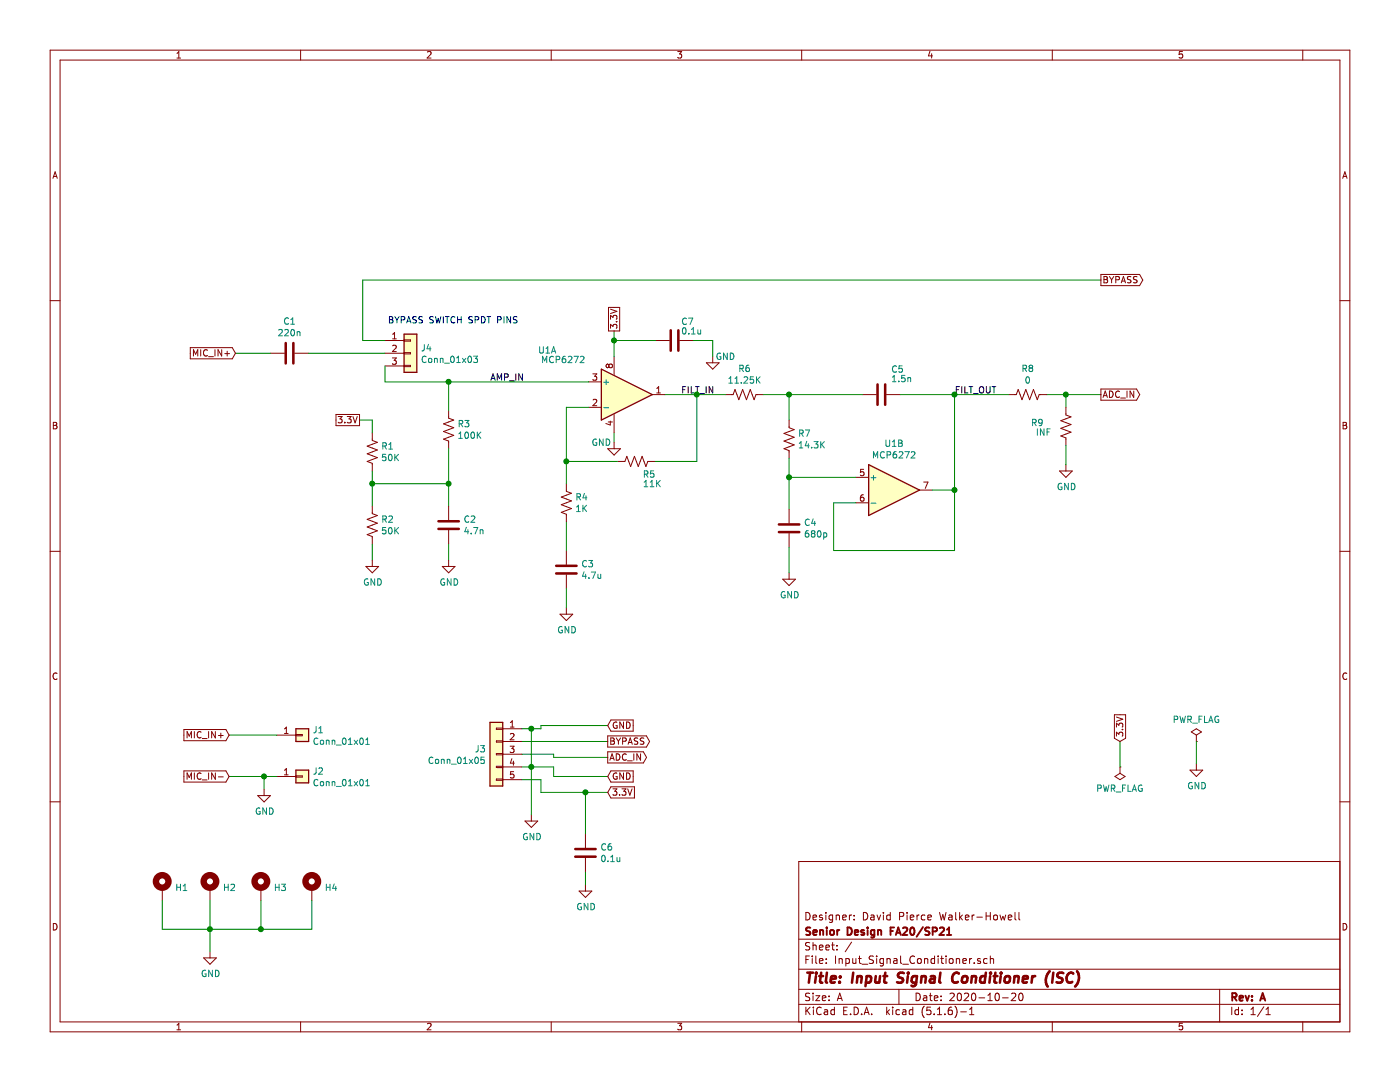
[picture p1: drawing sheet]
EESchema Schematic File Version 4
EELAYER 30 0
EELAYER END
$Descr A 11000 8500
encoding utf-8
Sheet 1 1
Title "Input Signal Conditioner (ISC)"
Date "2020-10-20"
Rev "A"
Comp "Senior Design FA20/SP21"
Comment1 "Designer: David Pierce Walker-Howell"
Comment2 ""
Comment3 ""
Comment4 ""
$EndDescr
$Comp
L Device:C C2
U 1 1
P 3525 4125
F 0 "C2" H 3640 4171 50  0000 L CNN
F 1 "4.7n" H 3640 4080 50  0000 L CNN
F 2 "Capacitor_THT:C_Disc_D7.5mm_W4.4mm_P5.00mm" H 3563 3975 50  0001 C CNN
F 3 "~" H 3525 4125 50  0001 C CNN
	1    3525 4125
	1    0    0    -1  
$EndComp
$Comp
L power:GND #PWR02
U 1 1
P 3525 4400
F 0 "#PWR02" H 3525 4150 50  0001 C CNN
F 1 "GND" H 3530 4227 50  0000 C CNN
F 2 "" H 3525 4400 50  0001 C CNN
F 3 "" H 3525 4400 50  0001 C CNN
	1    3525 4400
	1    0    0    -1  
$EndComp
$Comp
L Device:C C1
U 1 1
P 2275 2775
F 0 "C1" V 2023 2775 50  0000 C CNN
F 1 "220n" V 2114 2775 50  0000 C CNN
F 2 "Capacitor_THT:C_Disc_D7.5mm_W4.4mm_P5.00mm" H 2313 2625 50  0001 C CNN
F 3 "~" H 2275 2775 50  0001 C CNN
	1    2275 2775
	0    1    1    0   
$EndComp
$Comp
L Device:C C3
U 1 1
P 4450 4475
F 0 "C3" H 4565 4521 50  0000 L CNN
F 1 "4.7u" H 4565 4430 50  0000 L CNN
F 2 "Capacitor_THT:C_Disc_D7.5mm_W4.4mm_P5.00mm" H 4488 4325 50  0001 C CNN
F 3 "~" H 4450 4475 50  0001 C CNN
	1    4450 4475
	1    0    0    -1  
$EndComp
$Comp
L Device:R_US R4
U 1 1
P 4450 3950
F 0 "R4" H 4518 3996 50  0000 L CNN
F 1 "1K" H 4518 3905 50  0000 L CNN
F 2 "Resistor_THT:R_Axial_DIN0207_L6.3mm_D2.5mm_P10.16mm_Horizontal" V 4490 3940 50  0001 C CNN
F 3 "~" H 4450 3950 50  0001 C CNN
	1    4450 3950
	1    0    0    -1  
$EndComp
$Comp
L Device:R_US R5
U 1 1
P 5000 3625
F 0 "R5" V 5100 3725 50  0000 C CNN
F 1 "11K" V 5175 3750 50  0000 C CNN
F 2 "Resistor_THT:R_Axial_DIN0207_L6.3mm_D2.5mm_P10.16mm_Horizontal" V 5040 3615 50  0001 C CNN
F 3 "~" H 5000 3625 50  0001 C CNN
	1    5000 3625
	0    1    1    0   
$EndComp
$Comp
L power:GND #PWR03
U 1 1
P 4450 4775
F 0 "#PWR03" H 4450 4525 50  0001 C CNN
F 1 "GND" H 4455 4602 50  0000 C CNN
F 2 "" H 4450 4775 50  0001 C CNN
F 3 "" H 4450 4775 50  0001 C CNN
	1    4450 4775
	1    0    0    -1  
$EndComp
Wire Wire Line
	2925 3975 2925 3800
Wire Wire Line
	2925 3800 3525 3800
Wire Wire Line
	3525 3800 3525 3975
Connection ~ 2925 3800
Wire Wire Line
	2925 3800 2925 3700
Wire Wire Line
	3525 3800 3525 3525
Connection ~ 3525 3800
Wire Wire Line
	3525 3225 3525 3000
Wire Wire Line
	2925 4275 2925 4400
Wire Wire Line
	3525 4275 3525 4400
Wire Wire Line
	2925 3400 2925 3300
Wire Wire Line
	2925 3300 2825 3300
Text GLabel 2825 3300 0    50   UnSpc ~ 0
3.3V
Wire Wire Line
	3525 3000 4625 3000
Wire Wire Line
	2125 2775 1850 2775
$Comp
L Device:R_US R7
U 1 1
P 6200 3450
F 0 "R7" H 6268 3496 50  0000 L CNN
F 1 "14.3K" H 6268 3405 50  0000 L CNN
F 2 "Resistor_THT:R_Axial_DIN0207_L6.3mm_D2.5mm_P10.16mm_Horizontal" V 6240 3440 50  0001 C CNN
F 3 "~" H 6200 3450 50  0001 C CNN
	1    6200 3450
	1    0    0    -1  
$EndComp
$Comp
L Device:C C4
U 1 1
P 6200 4150
F 0 "C4" H 6315 4196 50  0000 L CNN
F 1 "680p" H 6315 4105 50  0000 L CNN
F 2 "Capacitor_THT:C_Disc_D7.5mm_W4.4mm_P5.00mm" H 6238 4000 50  0001 C CNN
F 3 "~" H 6200 4150 50  0001 C CNN
	1    6200 4150
	1    0    0    -1  
$EndComp
$Comp
L power:GND #PWR05
U 1 1
P 6200 4500
F 0 "#PWR05" H 6200 4250 50  0001 C CNN
F 1 "GND" H 6205 4327 50  0000 C CNN
F 2 "" H 6200 4500 50  0001 C CNN
F 3 "" H 6200 4500 50  0001 C CNN
	1    6200 4500
	1    0    0    -1  
$EndComp
$Comp
L Device:R_US R6
U 1 1
P 5850 3100
F 0 "R6" V 5645 3100 50  0000 C CNN
F 1 "11.25K" V 5736 3100 50  0000 C CNN
F 2 "Resistor_THT:R_Axial_DIN0207_L6.3mm_D2.5mm_P10.16mm_Horizontal" V 5890 3090 50  0001 C CNN
F 3 "~" H 5850 3100 50  0001 C CNN
	1    5850 3100
	0    1    1    0   
$EndComp
Wire Wire Line
	5225 3100 5475 3100
Wire Wire Line
	5475 3100 5475 3625
Wire Wire Line
	5475 3625 5150 3625
Wire Wire Line
	4450 3625 4450 3800
Wire Wire Line
	4450 4100 4450 4325
Wire Wire Line
	4450 4625 4450 4775
Wire Wire Line
	4450 3625 4450 3200
Wire Wire Line
	4450 3200 4625 3200
Connection ~ 4450 3625
$Comp
L power:GND #PWR01
U 1 1
P 2925 4400
F 0 "#PWR01" H 2925 4150 50  0001 C CNN
F 1 "GND" H 2930 4227 50  0000 C CNN
F 2 "" H 2925 4400 50  0001 C CNN
F 3 "" H 2925 4400 50  0001 C CNN
	1    2925 4400
	1    0    0    -1  
$EndComp
Wire Wire Line
	6725 3950 6550 3950
Wire Wire Line
	6550 3950 6550 4325
Wire Wire Line
	6550 4325 7500 4325
Wire Wire Line
	7500 4325 7500 3850
Wire Wire Line
	7500 3850 7325 3850
Wire Wire Line
	6725 3750 6200 3750
Wire Wire Line
	6200 3600 6200 3750
Connection ~ 6200 3750
Wire Wire Line
	5475 3100 5700 3100
Connection ~ 5475 3100
Wire Wire Line
	6000 3100 6200 3100
Wire Wire Line
	6200 3100 6200 3300
$Comp
L Device:C C5
U 1 1
P 6925 3100
F 0 "C5" V 6725 3175 50  0000 L CNN
F 1 "1.5n" V 6800 3175 50  0000 L CNN
F 2 "Capacitor_THT:C_Disc_D7.5mm_W4.4mm_P5.00mm" H 6963 2950 50  0001 C CNN
F 3 "~" H 6925 3100 50  0001 C CNN
	1    6925 3100
	0    1    1    0   
$EndComp
Wire Wire Line
	6775 3100 6200 3100
Connection ~ 6200 3100
Wire Wire Line
	7500 3850 7500 3100
Wire Wire Line
	7500 3100 7075 3100
Connection ~ 7500 3850
Wire Wire Line
	7500 3100 7925 3100
Connection ~ 7500 3100
$Comp
L Amplifier_Operational:ADA4807-2ARM U1
U 3 1
P 4925 3100
F 0 "U1" H 4883 3100 50  0001 L CNN
F 1 "MCP6272" H 4883 3055 50  0001 L CNN
F 2 "Package_DIP:DIP-8_W7.62mm" H 4925 3100 50  0001 C CNN
F 3 "https://ww1.microchip.com/downloads/en/DeviceDoc/20001810G.pdf" H 4925 3100 50  0001 C CNN
	3    4925 3100
	1    0    0    -1  
$EndComp
$Comp
L Amplifier_Operational:ADA4807-2ARM U1
U 2 1
P 7025 3850
F 0 "U1" H 7025 4217 50  0000 C CNN
F 1 "MCP6272" H 7025 4126 50  0000 C CNN
F 2 "Package_DIP:DIP-8_W7.62mm" H 7025 3850 50  0001 C CNN
F 3 "https://ww1.microchip.com/downloads/en/DeviceDoc/20001810G.pdf" H 7025 3850 50  0001 C CNN
	2    7025 3850
	1    0    0    -1  
$EndComp
$Comp
L Amplifier_Operational:ADA4807-2ARM U1
U 1 1
P 4925 3100
F 0 "U1" H 4300 3450 50  0000 C CNN
F 1 "MCP6272" H 4425 3375 50  0000 C CNN
F 2 "Package_DIP:DIP-8_W7.62mm" H 4925 3100 50  0001 C CNN
F 3 "https://ww1.microchip.com/downloads/en/DeviceDoc/20001810G.pdf" H 4925 3100 50  0001 C CNN
	1    4925 3100
	1    0    0    -1  
$EndComp
Wire Wire Line
	4450 3625 4850 3625
$Comp
L power:GND #PWR04
U 1 1
P 4825 3475
F 0 "#PWR04" H 4825 3225 50  0001 C CNN
F 1 "GND" H 4725 3475 50  0000 C CNN
F 2 "" H 4825 3475 50  0001 C CNN
F 3 "" H 4825 3475 50  0001 C CNN
	1    4825 3475
	1    0    0    -1  
$EndComp
Wire Wire Line
	4825 3475 4825 3400
Wire Wire Line
	4825 2800 4825 2675
Text GLabel 4825 2600 1    50   UnSpc ~ 0
3.3V
Wire Wire Line
	6200 3750 6200 4000
Wire Wire Line
	6200 4300 6200 4500
Wire Wire Line
	8375 3200 8375 3100
Wire Wire Line
	8375 3100 8225 3100
Wire Wire Line
	8375 3500 8375 3650
$Comp
L power:GND #PWR06
U 1 1
P 8375 3650
F 0 "#PWR06" H 8375 3400 50  0001 C CNN
F 1 "GND" H 8380 3477 50  0000 C CNN
F 2 "" H 8375 3650 50  0001 C CNN
F 3 "" H 8375 3650 50  0001 C CNN
	1    8375 3650
	1    0    0    -1  
$EndComp
Wire Wire Line
	8375 3100 8650 3100
Connection ~ 8375 3100
Text GLabel 1850 2775 0    50   Input ~ 0
MIC_IN+
Text GLabel 8650 3100 2    50   Output ~ 0
ADC_IN
$Comp
L Device:R_US R1
U 1 1
P 2925 3550
F 0 "R1" H 2993 3596 50  0000 L CNN
F 1 "50K" H 2993 3505 50  0000 L CNN
F 2 "Resistor_THT:R_Axial_DIN0207_L6.3mm_D2.5mm_P10.16mm_Horizontal" V 2965 3540 50  0001 C CNN
F 3 "~" H 2925 3550 50  0001 C CNN
	1    2925 3550
	1    0    0    -1  
$EndComp
$Comp
L Device:R_US R2
U 1 1
P 2925 4125
F 0 "R2" H 2993 4171 50  0000 L CNN
F 1 "50K" H 2993 4080 50  0000 L CNN
F 2 "Resistor_THT:R_Axial_DIN0207_L6.3mm_D2.5mm_P10.16mm_Horizontal" V 2965 4115 50  0001 C CNN
F 3 "~" H 2925 4125 50  0001 C CNN
	1    2925 4125
	1    0    0    -1  
$EndComp
$Comp
L Device:R_US R3
U 1 1
P 3525 3375
F 0 "R3" H 3593 3421 50  0000 L CNN
F 1 "100K" H 3593 3330 50  0000 L CNN
F 2 "Resistor_THT:R_Axial_DIN0207_L6.3mm_D2.5mm_P10.16mm_Horizontal" V 3565 3365 50  0001 C CNN
F 3 "~" H 3525 3375 50  0001 C CNN
	1    3525 3375
	1    0    0    -1  
$EndComp
$Comp
L Device:R_US R8
U 1 1
P 8075 3100
F 0 "R8" V 7870 3100 50  0000 C CNN
F 1 "0" V 7961 3100 50  0000 C CNN
F 2 "Resistor_THT:R_Axial_DIN0207_L6.3mm_D2.5mm_P10.16mm_Horizontal" V 8115 3090 50  0001 C CNN
F 3 "~" H 8075 3100 50  0001 C CNN
	1    8075 3100
	0    1    1    0   
$EndComp
$Comp
L Device:R_US R9
U 1 1
P 8375 3350
F 0 "R9" H 8600 3325 50  0000 C CNN
F 1 "INF" H 8550 3400 50  0000 C CNN
F 2 "Resistor_THT:R_Axial_DIN0207_L6.3mm_D2.5mm_P10.16mm_Horizontal" V 8415 3340 50  0001 C CNN
F 3 "~" H 8375 3350 50  0001 C CNN
	1    8375 3350
	-1   0    0    1   
$EndComp
Text GLabel 8650 2200 2    50   Output ~ 0
BYPASS
Text Notes 4075 2550 2    50   ~ 0
BYPASS SWITCH SPDT PINS\n
$Comp
L Connector_Generic:Conn_01x03 J4
U 1 1
P 3225 2775
F 0 "J4" H 3305 2817 50  0000 L CNN
F 1 "Conn_01x03" H 3305 2726 50  0000 L CNN
F 2 "Connector_PinSocket_2.54mm:PinSocket_1x03_P2.54mm_Vertical" H 3225 2775 50  0001 C CNN
F 3 "~" H 3225 2775 50  0001 C CNN
	1    3225 2775
	1    0    0    -1  
$EndComp
Wire Wire Line
	3025 2675 2850 2675
Wire Wire Line
	2850 2675 2850 2200
Wire Wire Line
	2850 2200 8650 2200
Wire Wire Line
	3025 2775 2425 2775
Wire Wire Line
	3025 2875 3025 3000
Wire Wire Line
	3025 3000 3525 3000
Connection ~ 3525 3000
$Comp
L Connector_Generic:Conn_01x05 J3
U 1 1
P 3900 5925
F 0 "J3" H 3980 5967 50  0000 L CNN
F 1 "Conn_01x05" H 3980 5876 50  0000 L CNN
F 2 "Connector_PinSocket_2.54mm:PinSocket_1x05_P2.54mm_Vertical" H 3900 5925 50  0001 C CNN
F 3 "~" H 3900 5925 50  0001 C CNN
	1    3900 5925
	-1   0    0    -1  
$EndComp
Wire Wire Line
	2175 5775 1800 5775
Wire Wire Line
	2175 6100 2075 6100
Wire Wire Line
	2075 6100 2075 6200
Wire Wire Line
	2075 6100 1800 6100
Text GLabel 1800 5775 0    50   Input ~ 0
MIC_IN+
Text GLabel 1800 6100 0    50   Input ~ 0
MIC_IN-
$Comp
L power:GND #PWR07
U 1 1
P 2075 6200
F 0 "#PWR07" H 2075 5950 50  0001 C CNN
F 1 "GND" H 2080 6027 50  0000 C CNN
F 2 "" H 2075 6200 50  0001 C CNN
F 3 "" H 2075 6200 50  0001 C CNN
	1    2075 6200
	1    0    0    -1  
$EndComp
Text GLabel 4775 6225 2    50   Input ~ 0
3.3V
Text GLabel 4775 6100 2    50   Input ~ 0
GND
Text GLabel 4775 5825 2    50   Output ~ 0
BYPASS
Text GLabel 4775 5950 2    50   Output ~ 0
ADC_IN
Text GLabel 4775 5700 2    50   Input ~ 0
GND
Wire Wire Line
	4100 6125 4250 6125
Wire Wire Line
	4250 6125 4250 6225
Wire Wire Line
	4100 6025 4175 6025
Wire Wire Line
	4350 6025 4350 6100
Wire Wire Line
	4100 5925 4350 5925
Wire Wire Line
	4350 5925 4350 5950
Wire Wire Line
	4100 5725 4175 5725
Wire Wire Line
	4250 5725 4250 5700
Wire Wire Line
	4175 6025 4175 5725
Connection ~ 4175 6025
Wire Wire Line
	4175 6025 4350 6025
Connection ~ 4175 5725
Wire Wire Line
	4175 5725 4250 5725
Wire Wire Line
	4250 5700 4775 5700
Wire Wire Line
	4100 5825 4775 5825
Wire Wire Line
	4350 5950 4775 5950
Wire Wire Line
	4350 6100 4775 6100
Wire Wire Line
	4250 6225 4600 6225
$Comp
L power:GND #PWR08
U 1 1
P 4175 6400
F 0 "#PWR08" H 4175 6150 50  0001 C CNN
F 1 "GND" H 4180 6227 50  0000 C CNN
F 2 "" H 4175 6400 50  0001 C CNN
F 3 "" H 4175 6400 50  0001 C CNN
	1    4175 6400
	1    0    0    -1  
$EndComp
Wire Wire Line
	4175 6025 4175 6400
Wire Wire Line
	4600 6225 4600 6550
Connection ~ 4600 6225
Wire Wire Line
	4600 6225 4775 6225
$Comp
L Device:C C6
U 1 1
P 4600 6700
F 0 "C6" H 4715 6746 50  0000 L CNN
F 1 "0.1u" H 4715 6655 50  0000 L CNN
F 2 "Capacitor_THT:C_Disc_D7.5mm_W4.4mm_P5.00mm" H 4638 6550 50  0001 C CNN
F 3 "~" H 4600 6700 50  0001 C CNN
	1    4600 6700
	1    0    0    -1  
$EndComp
$Comp
L power:GND #PWR09
U 1 1
P 4600 6950
F 0 "#PWR09" H 4600 6700 50  0001 C CNN
F 1 "GND" H 4605 6777 50  0000 C CNN
F 2 "" H 4600 6950 50  0001 C CNN
F 3 "" H 4600 6950 50  0001 C CNN
	1    4600 6950
	1    0    0    -1  
$EndComp
Wire Wire Line
	4600 6950 4600 6850
$Comp
L power:PWR_FLAG #FLG0101
U 1 1
P 9400 5825
F 0 "#FLG0101" H 9400 5900 50  0001 C CNN
F 1 "PWR_FLAG" H 9400 5998 50  0000 C CNN
F 2 "" H 9400 5825 50  0001 C CNN
F 3 "~" H 9400 5825 50  0001 C CNN
	1    9400 5825
	1    0    0    -1  
$EndComp
$Comp
L power:GND #PWR0101
U 1 1
P 9400 6000
F 0 "#PWR0101" H 9400 5750 50  0001 C CNN
F 1 "GND" H 9405 5827 50  0000 C CNN
F 2 "" H 9400 6000 50  0001 C CNN
F 3 "" H 9400 6000 50  0001 C CNN
	1    9400 6000
	1    0    0    -1  
$EndComp
$Comp
L power:PWR_FLAG #FLG0102
U 1 1
P 8800 6025
F 0 "#FLG0102" H 8800 6100 50  0001 C CNN
F 1 "PWR_FLAG" H 8800 6198 50  0000 C CNN
F 2 "" H 8800 6025 50  0001 C CNN
F 3 "~" H 8800 6025 50  0001 C CNN
	1    8800 6025
	-1   0    0    1   
$EndComp
Text GLabel 8800 5825 1    50   Input ~ 0
3.3V
Wire Wire Line
	8800 6025 8800 5825
Wire Wire Line
	9400 6000 9400 5825
$Comp
L Connector_Generic:Conn_01x01 J1
U 1 1
P 2375 5775
F 0 "J1" H 2455 5817 50  0000 L CNN
F 1 "Conn_01x01" H 2455 5726 50  0000 L CNN
F 2 "Connector_PinSocket_2.54mm:PinSocket_1x01_P2.54mm_Vertical" H 2375 5775 50  0001 C CNN
F 3 "~" H 2375 5775 50  0001 C CNN
	1    2375 5775
	1    0    0    -1  
$EndComp
$Comp
L Connector_Generic:Conn_01x01 J2
U 1 1
P 2375 6100
F 0 "J2" H 2455 6142 50  0000 L CNN
F 1 "Conn_01x01" H 2455 6051 50  0000 L CNN
F 2 "Connector_PinSocket_2.54mm:PinSocket_1x01_P2.54mm_Vertical" H 2375 6100 50  0001 C CNN
F 3 "~" H 2375 6100 50  0001 C CNN
	1    2375 6100
	1    0    0    -1  
$EndComp
Connection ~ 2075 6100
Text Label 7500 3100 0    50   ~ 0
FILT_OUT
Text Label 5350 3100 0    50   ~ 0
FILT_IN
Text Label 3850 3000 0    50   ~ 0
AMP_IN
$Comp
L Mechanical:MountingHole_Pad H1
U 1 1
P 1275 6975
F 0 "H1" H 1375 6978 50  0000 L CNN
F 1 "MountingHole_Pad" H 1375 6933 50  0001 L CNN
F 2 "MountingHole:MountingHole_3.2mm_M3_Pad" H 1275 6975 50  0001 C CNN
F 3 "~" H 1275 6975 50  0001 C CNN
	1    1275 6975
	1    0    0    -1  
$EndComp
$Comp
L Mechanical:MountingHole_Pad H2
U 1 1
P 1650 6975
F 0 "H2" H 1750 6978 50  0000 L CNN
F 1 "MountingHole_Pad" H 1750 6933 50  0001 L CNN
F 2 "MountingHole:MountingHole_3.2mm_M3_Pad" H 1650 6975 50  0001 C CNN
F 3 "~" H 1650 6975 50  0001 C CNN
	1    1650 6975
	1    0    0    -1  
$EndComp
$Comp
L Mechanical:MountingHole_Pad H3
U 1 1
P 2050 6975
F 0 "H3" H 2150 6978 50  0000 L CNN
F 1 "MountingHole_Pad" H 2150 6933 50  0001 L CNN
F 2 "MountingHole:MountingHole_3.2mm_M3_Pad" H 2050 6975 50  0001 C CNN
F 3 "~" H 2050 6975 50  0001 C CNN
	1    2050 6975
	1    0    0    -1  
$EndComp
$Comp
L Mechanical:MountingHole_Pad H4
U 1 1
P 2450 6975
F 0 "H4" H 2550 6978 50  0000 L CNN
F 1 "MountingHole_Pad" H 2550 6933 50  0001 L CNN
F 2 "MountingHole:MountingHole_3.2mm_M3_Pad" H 2450 6975 50  0001 C CNN
F 3 "~" H 2450 6975 50  0001 C CNN
	1    2450 6975
	1    0    0    -1  
$EndComp
Wire Wire Line
	1275 7075 1275 7300
Wire Wire Line
	1275 7300 1650 7300
Wire Wire Line
	2450 7300 2450 7075
Wire Wire Line
	2050 7075 2050 7300
Connection ~ 2050 7300
Wire Wire Line
	2050 7300 2450 7300
Wire Wire Line
	1650 7075 1650 7300
Connection ~ 1650 7300
Wire Wire Line
	1650 7300 2050 7300
Wire Wire Line
	1650 7300 1650 7475
$Comp
L power:GND #PWR0102
U 1 1
P 1650 7475
F 0 "#PWR0102" H 1650 7225 50  0001 C CNN
F 1 "GND" H 1655 7302 50  0000 C CNN
F 2 "" H 1650 7475 50  0001 C CNN
F 3 "" H 1650 7475 50  0001 C CNN
	1    1650 7475
	1    0    0    -1  
$EndComp
$Comp
L Device:C C7
U 1 1
P 5300 2675
F 0 "C7" V 5150 2725 50  0000 L CNN
F 1 "0.1u" V 5225 2725 50  0000 L CNN
F 2 "Capacitor_THT:C_Disc_D7.5mm_W4.4mm_P5.00mm" H 5338 2525 50  0001 C CNN
F 3 "~" H 5300 2675 50  0001 C CNN
	1    5300 2675
	0    1    1    0   
$EndComp
Wire Wire Line
	5150 2675 4825 2675
Connection ~ 4825 2675
Wire Wire Line
	4825 2675 4825 2600
Wire Wire Line
	5450 2675 5600 2675
Wire Wire Line
	5600 2675 5600 2800
$Comp
L power:GND #PWR0103
U 1 1
P 5600 2800
F 0 "#PWR0103" H 5600 2550 50  0001 C CNN
F 1 "GND" H 5700 2800 50  0000 C CNN
F 2 "" H 5600 2800 50  0001 C CNN
F 3 "" H 5600 2800 50  0001 C CNN
	1    5600 2800
	1    0    0    -1  
$EndComp
$EndSCHEMATC
